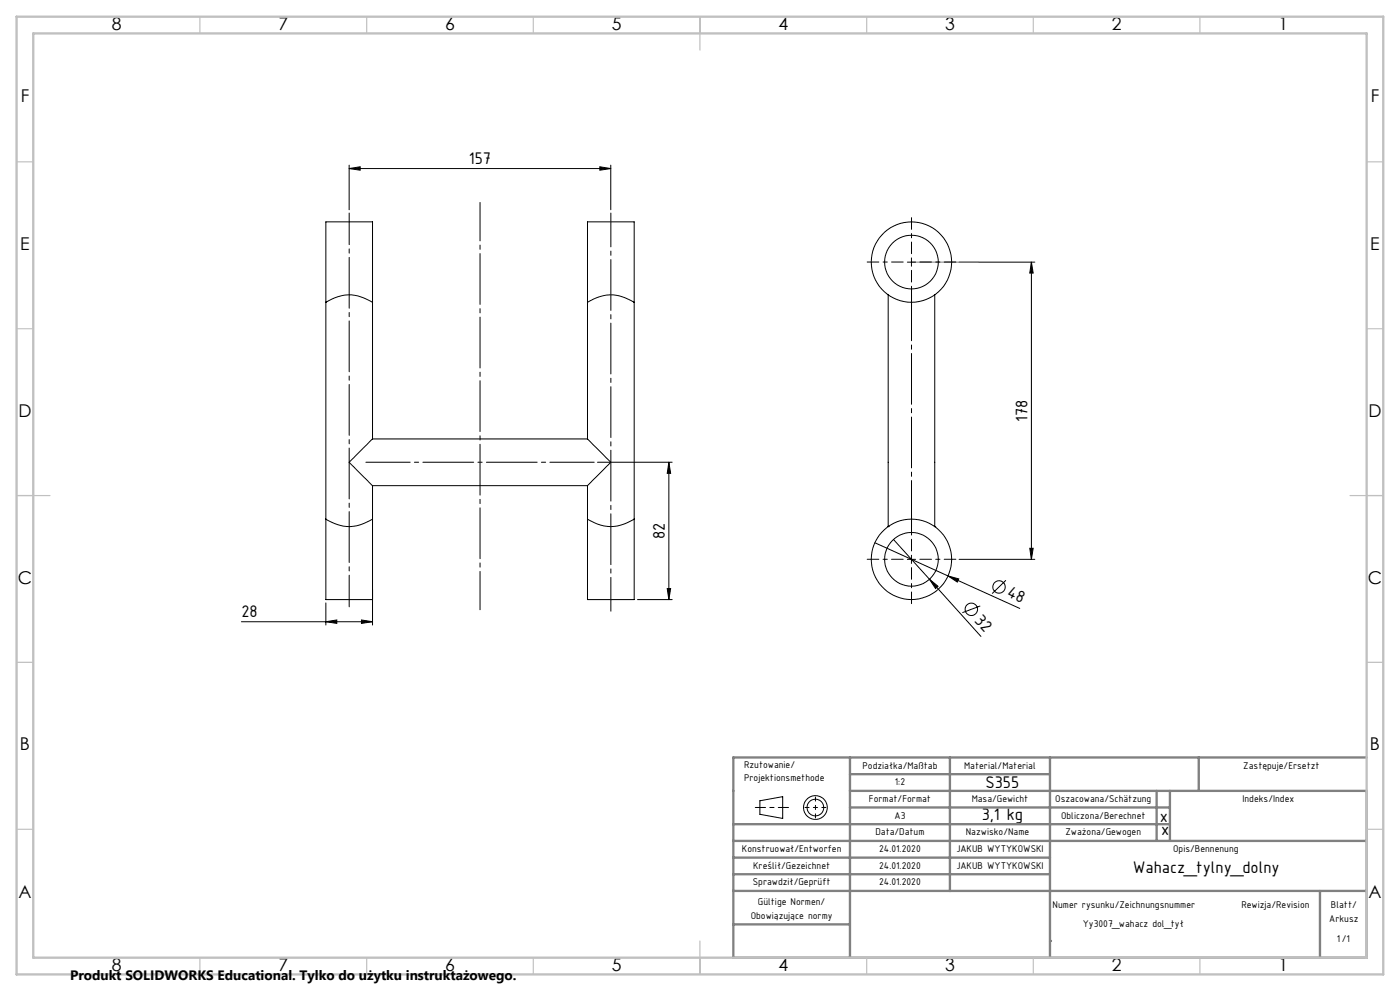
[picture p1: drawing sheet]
<svg xmlns="http://www.w3.org/2000/svg" width="420mm" height="297mm" viewBox="0 0 420 297" stroke-linecap="round" stroke-linejoin="round" font-family="sans-serif">
<g fill="none" stroke="#000" stroke-width=".3">
<path d="M104.7 50.5l3.4-.5v1zM104.7 49.5v13.4M104.7 50.5h78.5M180 50l3.2 .5-3.2 .5zM183.2 49.5v13.4M272.2 78.6h2.5M273.4 77.3v2.5M287.7 78.6h22.7M309.4 78.6l.6 3.2h-1.1zM309.4 78.6v89M97.8 90.6v-24.1h14v24.1M97.8 90.6a12.1 12.1 0 0 1 14 0"/>
<path d="M97.8 90.6v65M111.8 90.6v40.9M176.2 90.6v-24.1h14.1v24.1M176.2 90.6a12.1 12.1 0 0 1 14.1 0M176.2 90.6v40.9M190.3 90.6v65M266.5 88.4v69.4M280.4 88.4v69.4M111.8 131.5l-7.1 7 7.1 7.1M111.8 131.5h64.4M176.2 131.5l7 7-7 7.1M179.2 138.5h22.4"/>
<path d="M200.7 138.5l.5 3.3h-1zM200.7 138.5v41.2M97.8 155.6v24.1h14v-24.1M97.8 155.6a12 12 0 0 0 14 0M111.8 145.6v10M111.8 145.6h64.4M176.2 155.6v24.1h14.1v-24.1M176.2 155.6a12 12 0 0 0 14.1 0M176.2 145.6v10M266.5 157.8h.1M280.4 157.8h.1M111.8 176.7v10.6"/>
<path d="M191.2 179.7h10.4M200.2 176.4h1l-.5 3.3zM262.5 162.7l21.9 9.9M268 161.7l10.8 11.9M272.2 167.6h2.5M273.4 166.4v2.5M278.8 173.6l2.6 2.1-.7 .7zM278.8 173.6l15.5 17.1M284.4 172.6l3.2 .9-.4 .9zM284.4 172.6l21.5 9.7M287.7 167.6h22.7M301.8 173.9l-4.2 4"/>
<path d="M308.9 164.3h1.1l-.6 3.3zM72.4 186.3h39.4M97.8 186.3l3.2-.5v1zM97.8 180.7v6.6M108.4 185.8l3.4 .5-3.4 .5zM294.1 181.6l-5.4 2M228 240l6.8-1.2v6.5l-6.8-1.3z"/>
<circle cx="273.4" cy="78.5" r="12"/>
<circle cx="273.5" cy="78.6" r="8"/>
<circle cx="273.4" cy="167.6" r="12.1"/>
<circle cx="273.4" cy="167.6" r="8"/>
<circle cx="299.7" cy="175.9" r="1.86"/>
<circle cx="291.4" cy="182.6" r="1.87"/>
<circle cx="244.6" cy="242" r="3.6"/>
<circle cx="244.6" cy="242" r="2.49"/>
</g>
<path d="M109.8 138.5h68.5" fill="none" stroke="#000" stroke-width=".3" stroke-dasharray="15.2 1.3 1.3 1.3" stroke-dashoffset="1.9"/>
<path d="M104.8 63.8v118.1" fill="none" stroke="#000" stroke-width=".3" stroke-dasharray="15.2 1.3 1.3 1.3" stroke-dashoffset="5.8"/>
<path d="M183.3 183.2v-119.4" fill="none" stroke="#000" stroke-width=".3" stroke-dasharray="15.2 1.3 1.3 1.3" stroke-dashoffset="5.1"/>
<path d="M144 60.7v122" fill="none" stroke="#000" stroke-width=".3" stroke-dasharray="15.2 1.3 1.3 1.3" stroke-dashoffset="3.7"/>
<path d="M244.6 238.9v6.2M241.5 242h6.3" fill="none" stroke="#000" stroke-width=".3" stroke-dasharray="15.2 1.3 1.3 1.3" stroke-dashoffset="14"/>
<path d="M226.6 242h10" fill="none" stroke="#000" stroke-width=".3" stroke-dasharray="15.2 1.3 1.3 1.3" stroke-dashoffset="12.2"/>
<g fill="none" stroke="#808080" stroke-width=".7">
<path d="M255 227v60M255 232h60M285 227v40M315 227v60M347 237v15M351 237v15M359.6 227v10M410 227h-190v60h190v-50h-155M220 247h131M220 252h190M220 257h95M255 242h96"/>
<path d="M220 262h95M220 267h190M220 277h35M396 267v20M315 282h.1"/>
</g>
<g fill="none" stroke="#c0c0c0" stroke-width=".35">
<path d="M60 5v5M110 5v5M160 5v5M210 5v10M260 5v5M310 5v5M360 5v5M5 48.5h5M410 48.5h5M5 98.5h5M410 98.5h5M5 148.5h10"/>
<path d="M405 148.5h10M5 198.5h5M410 198.5h5M5 248.5h5M410 248.5h5M60 287v5M110 287v5M160 287v5M210 282v10M260 287v5M310 287v5M360 287v5"/>
</g>
<path d="M5 5h410v287h-410zM10 10h400v277h-400z" fill="none" stroke="#c0c0c0" stroke-width=".7"/>
<path d="M273.4 78.6h20" fill="none" stroke="#808080" stroke-width=".3"/>
<path d="M273.5 159.8v-73.5" fill="none" stroke="#000" stroke-width=".3" stroke-dasharray="15.2 1.3 1.3 1.3" stroke-dashoffset="-.5"/>
<path d="M271 78.5h-10.8M273.5 76v-10.8M276 78.5h10.8M273.5 81v10.8M271 167.6h-10.8M273.5 165.1v-10.8M273.5 170.1v10.8M276 167.6h10.8" fill="none" stroke="#000" stroke-width=".3" stroke-dasharray="15.2 1.3 1.3 1.3" stroke-dashoffset="11.7"/>
<g fill="#000">
<path d="M278.8 173.6l2.6 2.1-.7 .7zM284.4 172.6l3.2 .9-.4 .9z"/>
<path d="M104.7 50.5l3.4-.5v1zM180 50l3.2 .5-3.2 .5z"/>
<path d="M200.7 138.5l.5 3.3h-1zM200.2 176.4h1l-.5 3.3zM309.4 78.6l.6 3.2h-1.1zM308.9 164.3h1.1l-.6 3.3z"/>
<path d="M97.8 186.3l3.2-.5v1zM108.4 185.8l3.4 .5-3.4 .5z"/>
</g>
<g font-size="5.4">
<text x="140.7" y="49.2">157</text>
<text x="308.2" y="126.4" transform="rotate(-90 308.2 126.4)">178</text>
<text x="199.4" y="161.5" transform="rotate(-90 199.4 161.5)">82</text>
<text x="301.8" y="178.7" transform="rotate(24 301.8 178.7)">48</text>
<text x="72.4" y="185.1">28</text>
<text x="292.2" y="186" transform="rotate(48 292.2 186)">32</text>
<text x="295.6" y="236.1">S355</text>
<text x="294.5" y="245.9">3,1 kg</text>
<text x="348" y="246.4">x</text>
<text x="348.4" y="250.1">x</text>
<text x="339.8" y="261.6">Wahacz_tylny_dolny</text>
</g>
<g font-size="5.3">
<text x="33.5" y="8.9">8</text>
<text x="83.5" y="8.9">7</text>
<text x="133.5" y="8.9">6</text>
<text x="183.5" y="8.9">5</text>
<text x="233.5" y="8.9">4</text>
<text x="283.5" y="8.9">3</text>
<text x="333.5" y="8.9">2</text>
<text x="383.5" y="8.9">1</text>
<text x="6.2" y="30.7">F</text>
<text x="411.2" y="30.7">F</text>
<text x="6.1" y="74.9">E</text>
<text x="411.1" y="74.9">E</text>
<text x="5.5" y="124.9">D</text>
<text x="410.5" y="124.9">D</text>
<text x="5.3" y="174.9">C</text>
<text x="410.3" y="174.9">C</text>
<text x="6" y="224.9">B</text>
<text x="411" y="224.9">B</text>
<text x="5.5" y="269.2">A</text>
<text x="410.5" y="269.2">A</text>
<text x="33.5" y="290.9">8</text>
<text x="83.5" y="290.9">7</text>
<text x="133.5" y="290.9">6</text>
<text x="183.5" y="290.9">5</text>
<text x="233.5" y="290.9">4</text>
<text x="283.5" y="290.9">3</text>
<text x="333.5" y="290.9">2</text>
<text x="383.5" y="290.9">1</text>
</g>
<text font-size="4.1" x="21" y="293.7">Produkt SOLIDWORKS Educational. Tylko do użytku instruktażowego.</text>
<g font-size="3.2">
<text x="223.2" y="230">Rzutowanie/</text>
<text x="258.7" y="230.4">Podziałka/Maßtab</text>
<text x="289.3" y="230.4">Material/Material</text>
<text x="373" y="230.4">Zastępuje/Ersetzt</text>
<text x="223.2" y="234.2">Projektionsmethode</text>
<text x="268.5" y="235.3">1:2</text>
<text x="260.7" y="240.4">Format/Format</text>
<text x="268.4" y="245.4">A3</text>
<text x="291.5" y="240.4">Masa/Gewicht</text>
<text x="316.6" y="240.4">Oszacowana/Schätzung</text>
<text x="318.3" y="245.4">Obliczona/Berechnet</text>
<text x="372.7" y="240.4">Indeks/Index</text>
<text x="262.6" y="250.4">Data/Datum</text>
<text x="289.8" y="250.4">Nazwisko/Name</text>
<text x="319.6" y="250.4">Zważona/Gewogen</text>
<text x="222.6" y="255.4">Konstruował/Entworfen</text>
<text x="263.8" y="255.4">24.01.2020</text>
<text x="286.9" y="255.4">JAKUB WYTYKOWSKI</text>
<text x="351.9" y="255.4">Opis/Bennenung</text>
<text x="225.9" y="260.4">Kreślił/Gezeichnet</text>
<text x="263.8" y="260.4">24.01.2020</text>
<text x="286.9" y="260.4">JAKUB WYTYKOWSKI</text>
<text x="225.8" y="265.4">Sprawdził/Geprüft</text>
<text x="263.8" y="265.4">24.01.2020</text>
<text x="225.2" y="275.4">Obowiązujące normy</text>
<text x="227.4" y="271.3">Gültige Normen/</text>
<text x="315.8" y="272.1">Numer rysunku/Zeichnungsnummer</text>
<text x="372.4" y="272.1">Rewizja/Revision</text>
<text x="399.3" y="272">Blatt/</text>
<text x="324.9" y="277.9">Yy3007_wahacz dol_tył</text>
<text x="398.8" y="276.2">Arkusz</text>
<text x="401.1" y="282.2">1/1</text>
</g>
</svg>
